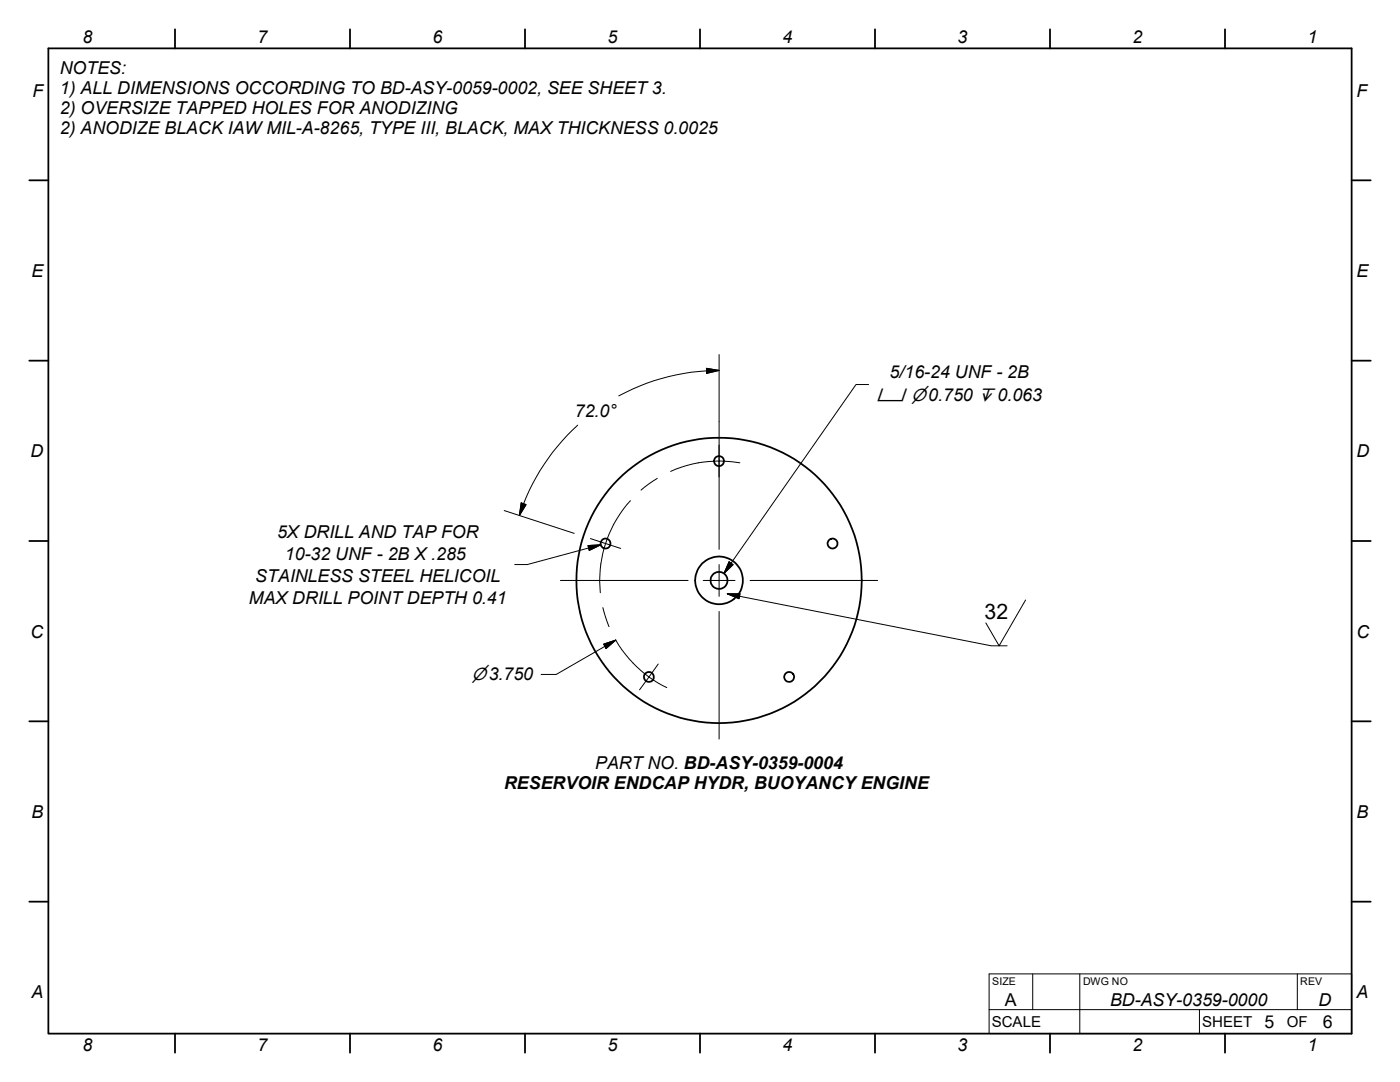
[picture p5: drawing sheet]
<svg xmlns="http://www.w3.org/2000/svg" width="279mm" height="216mm" viewBox="0 0 279 216" stroke-linecap="round" stroke-linejoin="round" font-family="sans-serif">
<g fill="none" stroke="#000" stroke-width=".36">
<path d="M9.7 9.7h260v196.5h-260zM34.9 5.8v3.9M69.8 5.8v3.9M104.8 5.8v3.9M139.7 5.8v3.9M174.6 5.8v3.9M209.5 5.8v3.9M244.5 5.8v3.9M5.8 36h3.9M269.7 36h3.9M5.8 72h3.9M269.7 72h3.9"/>
<path d="M5.8 107.9h3.9M269.7 107.9h3.9M5.8 143.9h3.9M269.7 143.9h3.9M5.8 179.9h3.9M269.7 179.9h3.9M34.9 206.2v3.9M69.8 206.2v3.9M104.8 206.2v3.9M139.7 206.2v3.9M174.6 206.2v3.9M209.5 206.2v3.9"/>
<path d="M244.5 206.2v3.9"/>
<circle cx="143.5" cy="92" r=".99"/>
<circle cx="120.8" cy="108.5" r=".98"/>
<circle cx="143.5" cy="115.8" r="4.8"/>
<circle cx="143.5" cy="115.8" r="28.5"/>
<circle cx="143.5" cy="115.8" r="1.69"/>
<circle cx="166.2" cy="108.5" r=".98"/>
<circle cx="129.5" cy="135.1" r=".99"/>
<circle cx="157.5" cy="135.1" r=".99"/>
</g>
<g fill="none" stroke="#000" stroke-width=".2">
<path d="M141 73.5l2.5 .4-2.5 .6zM143.5 70.7v38.9M143.5 73.9a42.2 42.2 0 0 0-20 5.1M173.4 76.7h-2.6l-26.3 37.7M115.3 84.8a42 42 0 0 0-11.6 18.1M125.8 99.9a23.4 23.4 0 0 0-4.9 8.6M131.2 95.5l-3.3 2.3M147.7 92.4a24 24 0 0 0-13.9 1.7M100.6 101.9l14 4.5M104 100.4l1 .3-1.3 2.2zM111.8 115.8h25.5M117.3 108.9l2.6-.2-2.3 1.1z"/>
<path d="M117.8 107.5l3.1 1M119.9 108.7l-14.7 3.9h-2.5M120.9 108.5l3 .9M120.9 108.5a23.5 23.5 0 0 0-1.1 9.8M140.3 115.8h6.4M143.5 112.6v6.4M145.1 118.5h2.6l-.2 1zM145.1 118.5l52.7 10.4h3.2M145.5 112.1l.8 .6-1.8 1.7zM149.7 115.8h25.5M204.7 119.7l-5.3 9.2-2.7-4.6M108 134.6h3l11.9-6.9a24 24 0 0 0 6.6 7.4"/>
<path d="M120.3 121.2l1.2 3.9M120.5 128.5l2.4-.8-2 1.7zM129.5 135.1l-1.9 2.5M129.5 135.1l1.7 1.1 1.9 1M131.4 132.5l-1.9 2.6M143.5 122v25.5M197.4 194.3h72.3v11.9h-72.3zM206.1 194.3v7.2M215.5 194.3v11.9M258.9 194.3v7.2M197.4 201.5h72.3M239.4 201.5v4.7"/>
</g>
<path d="M141 73.5l2.5 .4-2.5 .6zM104 100.4l1 .3-1.3 2.2zM117.3 108.9l2.6-.2-2.3 1.1zM145.5 112.1l.8 .6-1.8 1.7zM145.1 118.5h2.6l-.2 1zM120.5 128.5l2.4-.8-2 1.7z" fill="#000" stroke="#000" stroke-width=".2"/>
<text font-size="4.3" x="196.5" y="123.6">32</text>
<g font-size="3.5">
<text x="16.5" y="8.7">8</text>
<text x="51.4" y="8.7">7</text>
<text x="86.3" y="8.7">6</text>
<text x="121.3" y="8.7">5</text>
<text x="156.2" y="8.7">4</text>
<text x="191.1" y="8.7">3</text>
<text x="226" y="8.7">2</text>
<text x="260.9" y="8.7">1</text>
<text x="11.9" y="14.7">NOTES:</text>
<text x="6.5" y="19.3">F</text>
<text x="11.9" y="18.7">1) ALL DIMENSIONS OCCORDING TO BD-ASY-0059-0002, SEE SHEET 3.</text>
<text x="11.9" y="22.7">2) OVERSIZE TAPPED HOLES FOR ANODIZING</text>
<text x="270.7" y="19.3">F</text>
<text x="11.9" y="26.7">2) ANODIZE BLACK IAW MIL-A-8265, TYPE III, BLACK, MAX THICKNESS 0.0025</text>
<text x="6.3" y="55.2">E</text>
<text x="270.7" y="55.2">E</text>
<text x="177.5" y="75.5">5/16-24 UNF - 2B</text>
<text x="114.7" y="83.2">72.0°</text>
<text x="174.9" y="80">⌴ ⌀0.750 ↧ 0.063</text>
<text x="6.1" y="91.2">D</text>
<text x="270.7" y="91.2">D</text>
<text x="55.3" y="107.3">5X DRILL AND TAP FOR</text>
<text x="56.9" y="111.7">10-32 UNF - 2B X .285</text>
<text x="50.9" y="116.1">STAINLESS STEEL HELICOIL</text>
<text x="49.7" y="120.6">MAX DRILL POINT DEPTH 0.41</text>
<text x="6.1" y="127.2">C</text>
<text x="270.7" y="127.2">C</text>
<text x="94.1" y="135.8">⌀3.750</text>
<text x="118.8" y="153.4">PART NO. BD-ASY-0359-0004</text>
<text x="100.6" y="157.4">RESERVOIR ENDCAP HYDR, BUOYANCY ENGINE</text>
<text x="6.3" y="163.2">B</text>
<text x="270.7" y="163.2">B</text>
<text x="6.3" y="199.2">A</text>
<text x="200.5" y="200.7">A</text>
<text x="221.5" y="200.7">BD-ASY-0359-0000</text>
<text x="263.1" y="200.7">D</text>
<text x="270.7" y="199.2">A</text>
<text x="16.5" y="209.8">8</text>
<text x="51.4" y="209.8">7</text>
<text x="86.3" y="209.8">6</text>
<text x="121.3" y="209.8">5</text>
<text x="156.2" y="209.8">4</text>
<text x="191.1" y="209.8">3</text>
<text x="226" y="209.8">2</text>
<text x="252.3" y="205.1">5</text>
<text x="260.9" y="209.8">1</text>
<text x="264" y="205.1">6</text>
</g>
<g font-size="3">
<text x="197.9" y="204.9">SCALE</text>
<text x="239.9" y="204.9">SHEET</text>
<text x="256.8" y="204.9">OF</text>
</g>
<g font-size="2.1">
<text x="198" y="196.5">SIZE</text>
<text x="216.1" y="196.5">DWG NO</text>
<text x="259.5" y="196.5">REV</text>
</g>
</svg>
